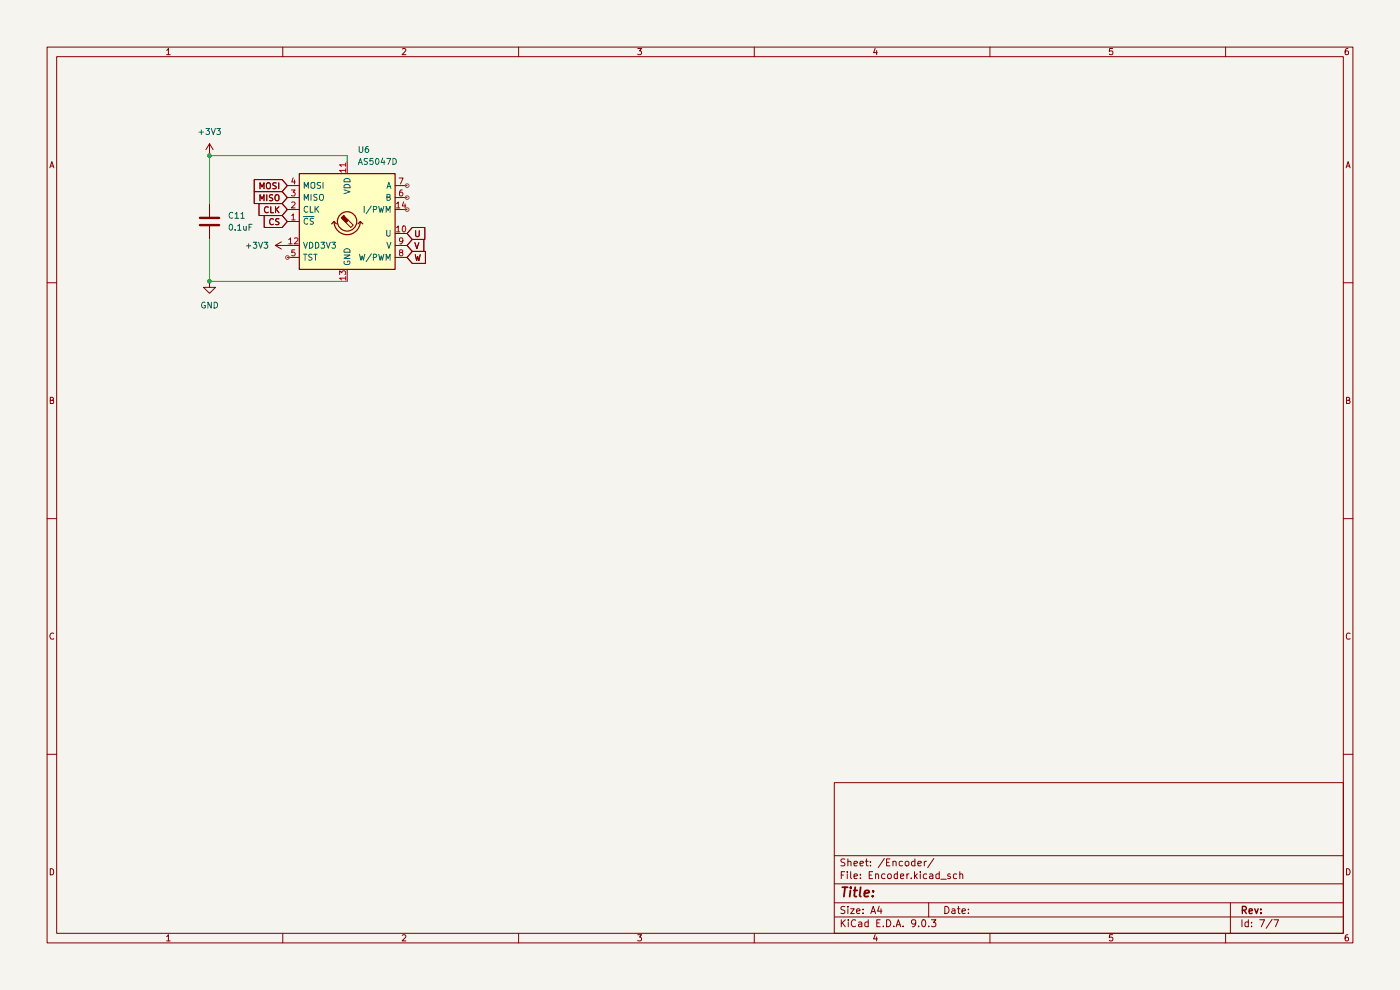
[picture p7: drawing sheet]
(kicad_sch
 (version 20250114)
 (generator "eeschema")
 (generator_version "9.0")
 (paper "A4")
 (lib_symbols
  (symbol "Device:C"
   (pin_numbers (hide yes))
   (pin_names
    (offset 0.254)) (exclude_from_sim no) (in_bom yes) (on_board yes)
   (property "Reference" "C" (at 0.635 2.54 0) (effects (font (size 1.27 1.27)) (justify left)))
   (property "Value" "C" (at 0.635 -2.54 0) (effects (font (size 1.27 1.27)) (justify left)))
   (property "Footprint" "" (at 0.9652 -3.81 0) (effects (font (size 1.27 1.27)) (hide yes)))
   (property "Datasheet" "~" (at 0 0 0) (effects (font (size 1.27 1.27)) (hide yes)))
   (property "Description" "Unpolarized capacitor" (at 0 0 0) (effects (font (size 1.27 1.27)) (hide yes)))
   (symbol "C_0_1"
    (polyline (pts (xy -2.032 0.762) (xy 2.032 0.762)) (stroke (width 0.508) (type default)) (fill (type none)))
    (polyline (pts (xy -2.032 -0.762) (xy 2.032 -0.762)) (stroke (width 0.508) (type default)) (fill (type none))))
   (symbol "C_1_1"
    (pin passive line (at 0 3.81 270) (length 2.794) (name "~" (effects (font (size 1.27 1.27)))) (number "1" (effects (font (size 1.27 1.27)))))
    (pin passive line (at 0 -3.81 90) (length 2.794) (name "~" (effects (font (size 1.27 1.27)))) (number "2" (effects (font (size 1.27 1.27))))))
   (embedded_fonts no))
  (symbol "Sensor_Magnetic:AS5047D" (exclude_from_sim no) (in_bom yes) (on_board yes)
   (property "Reference" "U" (at -8.89 11.43 0) (effects (font (size 1.27 1.27))))
   (property "Value" "AS5047D" (at 5.08 11.43 0) (effects (font (size 1.27 1.27))))
   (property "Footprint" "Package_SO:TSSOP-14_4.4x5mm_P0.65mm" (at 0 -15.24 0) (effects (font (size 1.27 1.27)) (hide yes)))
   (property "Datasheet" "https://ams.com/documents/20143/36005/AS5047D_DS000394_2-00.pdf" (at -19.05 -13.97 0) (effects (font (size 1.27 1.27)) (hide yes)))
   (property "Description" "On-Axis Magnetic Position Sensor, 14-bit, PWM Output, ABI Output, UVW Output, SPI Interface, TSSOP-14" (at 0 0 0) (effects (font (size 1.27 1.27)) (hide yes)))
   (symbol "AS5047D_1_1"
    (rectangle (start -10.16 10.16) (end 10.16 -10.16) (stroke (width 0.254) (type default)) (fill (type background)))
    (polyline (pts (xy -2.794 0) (xy -3.302 -0.508)) (stroke (width 0.254) (type default)) (fill (type none)))
    (polyline (pts (xy -2.794 0) (xy -2.286 -0.508)) (stroke (width 0.254) (type default)) (fill (type none)))
    (polyline (pts (xy -0.762 1.27) (xy 0.254 0.254) (xy -0.254 -0.254) (xy -1.27 0.762) (xy -1.016 1.016) (xy -0.762 1.27) (xy -0.635 1.143)) (stroke (width 0) (type default)) (fill (type outline)))
    (arc (start 2.794 0) (mid 0 -2.7819) (end -2.794 0) (stroke (width 0.254) (type default)) (fill (type none)))
    (circle (center 0 0) (radius 2.032) (stroke (width 0.254) (type default)) (fill (type none)))
    (polyline (pts (xy 0.254 0.254) (xy 1.27 -0.762) (xy 0.762 -1.27) (xy -0.254 -0.254)) (stroke (width 0) (type default)) (fill (type none)))
    (polyline (pts (xy 2.794 0) (xy 2.286 -0.508)) (stroke (width 0.254) (type default)) (fill (type none)))
    (polyline (pts (xy 2.794 0) (xy 3.302 -0.508)) (stroke (width 0.254) (type default)) (fill (type none)))
    (pin input line (at -12.7 7.62 0) (length 2.54) (name "MOSI" (effects (font (size 1.27 1.27)))) (number "4" (effects (font (size 1.27 1.27)))))
    (pin output line (at -12.7 5.08 0) (length 2.54) (name "MISO" (effects (font (size 1.27 1.27)))) (number "3" (effects (font (size 1.27 1.27)))))
    (pin input line (at -12.7 2.54 0) (length 2.54) (name "CLK" (effects (font (size 1.27 1.27)))) (number "2" (effects (font (size 1.27 1.27)))))
    (pin input line (at -12.7 0 0) (length 2.54) (name "~{CS}" (effects (font (size 1.27 1.27)))) (number "1" (effects (font (size 1.27 1.27)))))
    (pin power_out line (at -12.7 -5.08 0) (length 2.54) (name "VDD3V3" (effects (font (size 1.27 1.27)))) (number "12" (effects (font (size 1.27 1.27)))))
    (pin input line (at -12.7 -7.62 0) (length 2.54) (name "TST" (effects (font (size 1.27 1.27)))) (number "5" (effects (font (size 1.27 1.27)))))
    (pin power_in line (at 0 12.7 270) (length 2.54) (name "VDD" (effects (font (size 1.27 1.27)))) (number "11" (effects (font (size 1.27 1.27)))))
    (pin power_in line (at 0 -12.7 90) (length 2.54) (name "GND" (effects (font (size 1.27 1.27)))) (number "13" (effects (font (size 1.27 1.27)))))
    (pin output line (at 12.7 7.62 180) (length 2.54) (name "A" (effects (font (size 1.27 1.27)))) (number "7" (effects (font (size 1.27 1.27)))))
    (pin output line (at 12.7 5.08 180) (length 2.54) (name "B" (effects (font (size 1.27 1.27)))) (number "6" (effects (font (size 1.27 1.27)))))
    (pin output line (at 12.7 2.54 180) (length 2.54) (name "I/PWM" (effects (font (size 1.27 1.27)))) (number "14" (effects (font (size 1.27 1.27)))))
    (pin output line (at 12.7 -2.54 180) (length 2.54) (name "U" (effects (font (size 1.27 1.27)))) (number "10" (effects (font (size 1.27 1.27)))))
    (pin output line (at 12.7 -5.08 180) (length 2.54) (name "V" (effects (font (size 1.27 1.27)))) (number "9" (effects (font (size 1.27 1.27)))))
    (pin output line (at 12.7 -7.62 180) (length 2.54) (name "W/PWM" (effects (font (size 1.27 1.27)))) (number "8" (effects (font (size 1.27 1.27))))))
   (embedded_fonts no))
  (symbol "power:+3V3"
   (power)
   (pin_numbers (hide yes))
   (pin_names
    (offset 0) (hide yes)) (exclude_from_sim no) (in_bom yes) (on_board yes)
   (property "Reference" "#PWR" (at 0 -3.81 0) (effects (font (size 1.27 1.27)) (hide yes)))
   (property "Value" "+3V3" (at 0 3.556 0) (effects (font (size 1.27 1.27))))
   (property "Footprint" "" (at 0 0 0) (effects (font (size 1.27 1.27)) (hide yes)))
   (property "Datasheet" "" (at 0 0 0) (effects (font (size 1.27 1.27)) (hide yes)))
   (property "Description" "Power symbol creates a global label with name \"+3V3\"" (at 0 0 0) (effects (font (size 1.27 1.27)) (hide yes)))
   (symbol "+3V3_0_1"
    (polyline (pts (xy -0.762 1.27) (xy 0 2.54)) (stroke (width 0) (type default)) (fill (type none)))
    (polyline (pts (xy 0 2.54) (xy 0.762 1.27)) (stroke (width 0) (type default)) (fill (type none)))
    (polyline (pts (xy 0 0) (xy 0 2.54)) (stroke (width 0) (type default)) (fill (type none))))
   (symbol "+3V3_1_1"
    (pin power_in line (at 0 0 90) (length 0) (name "~" (effects (font (size 1.27 1.27)))) (number "1" (effects (font (size 1.27 1.27))))))
   (embedded_fonts no))
  (symbol "power:GND"
   (power)
   (pin_numbers (hide yes))
   (pin_names
    (offset 0) (hide yes)) (exclude_from_sim no) (in_bom yes) (on_board yes)
   (property "Reference" "#PWR" (at 0 -6.35 0) (effects (font (size 1.27 1.27)) (hide yes)))
   (property "Value" "GND" (at 0 -3.81 0) (effects (font (size 1.27 1.27))))
   (property "Footprint" "" (at 0 0 0) (effects (font (size 1.27 1.27)) (hide yes)))
   (property "Datasheet" "" (at 0 0 0) (effects (font (size 1.27 1.27)) (hide yes)))
   (property "Description" "Power symbol creates a global label with name \"GND\" , ground" (at 0 0 0) (effects (font (size 1.27 1.27)) (hide yes)))
   (symbol "GND_0_1"
    (polyline (pts (xy 0 0) (xy 0 -1.27) (xy 1.27 -1.27) (xy 0 -2.54) (xy -1.27 -1.27) (xy 0 -1.27)) (stroke (width 0) (type default)) (fill (type none))))
   (symbol "GND_1_1"
    (pin power_in line (at 0 0 270) (length 0) (name "~" (effects (font (size 1.27 1.27)))) (number "1" (effects (font (size 1.27 1.27))))))
   (embedded_fonts no)))
 (junction
  (at 44.45 33.02)
  (diameter 0)
  (color 0 0 0 0))
 (junction
  (at 44.45 59.69)
  (diameter 0)
  (color 0 0 0 0))
 (wire
  (pts (xy 44.45 59.69) (xy 73.66 59.69))
  (stroke (width 0) (type default)))
 (wire
  (pts (xy 73.66 34.29) (xy 73.66 33.02))
  (stroke (width 0) (type default)))
 (wire
  (pts (xy 44.45 33.02) (xy 44.45 43.18))
  (stroke (width 0) (type default)))
 (wire
  (pts (xy 73.66 33.02) (xy 44.45 33.02))
  (stroke (width 0) (type default)))
 (wire
  (pts (xy 44.45 50.8) (xy 44.45 59.69))
  (stroke (width 0) (type default)))
 (global_label "V"
  (shape input)
  (at 86.36 52.07 0)
  (fields_autoplaced yes)
  (effects (font (size 1.27 1.27)) (justify left))
  (property "Intersheetrefs" "${INTERSHEET_REFS}" (at 90.4338 52.07 0) (effects (font (size 1.27 1.27)) (justify left) (hide yes))))
 (global_label "W"
  (shape input)
  (at 86.36 54.61 0)
  (fields_autoplaced yes)
  (effects (font (size 1.27 1.27)) (justify left))
  (property "Intersheetrefs" "${INTERSHEET_REFS}" (at 90.7966 54.61 0) (effects (font (size 1.27 1.27)) (justify left) (hide yes))))
 (global_label "CLK"
  (shape input)
  (at 60.96 44.45 180)
  (fields_autoplaced yes)
  (effects (font (size 1.27 1.27)) (justify right))
  (property "Intersheetrefs" "${INTERSHEET_REFS}" (at 54.4067 44.45 0) (effects (font (size 1.27 1.27)) (justify right) (hide yes))))
 (global_label "MOSI"
  (shape input)
  (at 60.96 39.37 180)
  (fields_autoplaced yes)
  (effects (font (size 1.27 1.27)) (justify right))
  (property "Intersheetrefs" "${INTERSHEET_REFS}" (at 53.3786 39.37 0) (effects (font (size 1.27 1.27)) (justify right) (hide yes))))
 (global_label "MISO"
  (shape input)
  (at 60.96 41.91 180)
  (fields_autoplaced yes)
  (effects (font (size 1.27 1.27)) (justify right))
  (property "Intersheetrefs" "${INTERSHEET_REFS}" (at 53.3786 41.91 0) (effects (font (size 1.27 1.27)) (justify right) (hide yes))))
 (global_label "U"
  (shape input)
  (at 86.36 49.53 0)
  (fields_autoplaced yes)
  (effects (font (size 1.27 1.27)) (justify left))
  (property "Intersheetrefs" "${INTERSHEET_REFS}" (at 90.6757 49.53 0) (effects (font (size 1.27 1.27)) (justify left) (hide yes))))
 (global_label "CS"
  (shape input)
  (at 60.96 46.99 180)
  (fields_autoplaced yes)
  (effects (font (size 1.27 1.27)) (justify right))
  (property "Intersheetrefs" "${INTERSHEET_REFS}" (at 55.4953 46.99 0) (effects (font (size 1.27 1.27)) (justify right) (hide yes))))
 (symbol
  (lib_id "power:+3V3")
  (at 44.45 33.02 0)
  (unit 1)
  (exclude_from_sim no)
  (in_bom yes)
  (on_board yes)
  (dnp no)
  (fields_autoplaced yes)
  (property "Reference" "#PWR045" (at 44.45 36.83 0) (effects (font (size 1.27 1.27)) (hide yes)))
  (property "Value" "+3V3" (at 44.45 27.94 0) (effects (font (size 1.27 1.27))))
  (property "Footprint" "" (at 44.45 33.02 0) (effects (font (size 1.27 1.27)) (hide yes)))
  (property "Datasheet" "" (at 44.45 33.02 0) (effects (font (size 1.27 1.27)) (hide yes)))
  (property "Description" "Power symbol creates a global label with name \"+3V3\"" (at 44.45 33.02 0) (effects (font (size 1.27 1.27)) (hide yes)))
  (pin "1"))
 (symbol
  (lib_id "power:+3V3")
  (at 60.96 52.07 90)
  (unit 1)
  (exclude_from_sim no)
  (in_bom yes)
  (on_board yes)
  (dnp no)
  (fields_autoplaced yes)
  (property "Reference" "#PWR016" (at 64.77 52.07 0) (effects (font (size 1.27 1.27)) (hide yes)))
  (property "Value" "+3V3" (at 57.15 52.0699 90) (effects (font (size 1.27 1.27)) (justify left)))
  (property "Footprint" "" (at 60.96 52.07 0) (effects (font (size 1.27 1.27)) (hide yes)))
  (property "Datasheet" "" (at 60.96 52.07 0) (effects (font (size 1.27 1.27)) (hide yes)))
  (property "Description" "Power symbol creates a global label with name \"+3V3\"" (at 60.96 52.07 0) (effects (font (size 1.27 1.27)) (hide yes)))
  (pin "1"))
 (symbol
  (lib_id "Device:C")
  (at 44.45 46.99 0)
  (unit 1)
  (exclude_from_sim no)
  (in_bom yes)
  (on_board yes)
  (dnp no)
  (fields_autoplaced yes)
  (property "Reference" "C11" (at 48.26 45.7199 0) (effects (font (size 1.27 1.27)) (justify left)))
  (property "Value" "0.1uF" (at 48.26 48.2599 0) (effects (font (size 1.27 1.27)) (justify left)))
  (property "Footprint" "Capacitor_SMD:C_0805_2012Metric" (at 45.4152 50.8 0) (effects (font (size 1.27 1.27)) (hide yes)))
  (property "Datasheet" "~" (at 44.45 46.99 0) (effects (font (size 1.27 1.27)) (hide yes)))
  (property "Description" "Unpolarized capacitor" (at 44.45 46.99 0) (effects (font (size 1.27 1.27)) (hide yes)))
  (pin "2")
  (pin "1"))
 (symbol
  (lib_id "power:GND")
  (at 44.45 59.69 0)
  (unit 1)
  (exclude_from_sim no)
  (in_bom yes)
  (on_board yes)
  (dnp no)
  (fields_autoplaced yes)
  (property "Reference" "#PWR032" (at 44.45 66.04 0) (effects (font (size 1.27 1.27)) (hide yes)))
  (property "Value" "GND" (at 44.45 64.77 0) (effects (font (size 1.27 1.27))))
  (property "Footprint" "" (at 44.45 59.69 0) (effects (font (size 1.27 1.27)) (hide yes)))
  (property "Datasheet" "" (at 44.45 59.69 0) (effects (font (size 1.27 1.27)) (hide yes)))
  (property "Description" "Power symbol creates a global label with name \"GND\" , ground" (at 44.45 59.69 0) (effects (font (size 1.27 1.27)) (hide yes)))
  (pin "1"))
 (symbol
  (lib_id "Sensor_Magnetic:AS5047D")
  (at 73.66 46.99 0)
  (unit 1)
  (exclude_from_sim no)
  (in_bom yes)
  (on_board yes)
  (dnp no)
  (fields_autoplaced yes)
  (property "Reference" "U6" (at 75.8033 31.75 0) (effects (font (size 1.27 1.27)) (justify left)))
  (property "Value" "AS5047D" (at 75.8033 34.29 0) (effects (font (size 1.27 1.27)) (justify left)))
  (property "Footprint" "Package_SO:TSSOP-14_4.4x5mm_P0.65mm" (at 73.66 62.23 0) (effects (font (size 1.27 1.27)) (hide yes)))
  (property "Datasheet" "https://ams.com/documents/20143/36005/AS5047D_DS000394_2-00.pdf" (at 54.61 60.96 0) (effects (font (size 1.27 1.27)) (hide yes)))
  (property "Description" "On-Axis Magnetic Position Sensor, 14-bit, PWM Output, ABI Output, UVW Output, SPI Interface, TSSOP-14" (at 73.66 46.99 0) (effects (font (size 1.27 1.27)) (hide yes)))
  (pin "14")
  (pin "10")
  (pin "12")
  (pin "11")
  (pin "7")
  (pin "6")
  (pin "2")
  (pin "8")
  (pin "1")
  (pin "4")
  (pin "3")
  (pin "5")
  (pin "9")
  (pin "13")))
